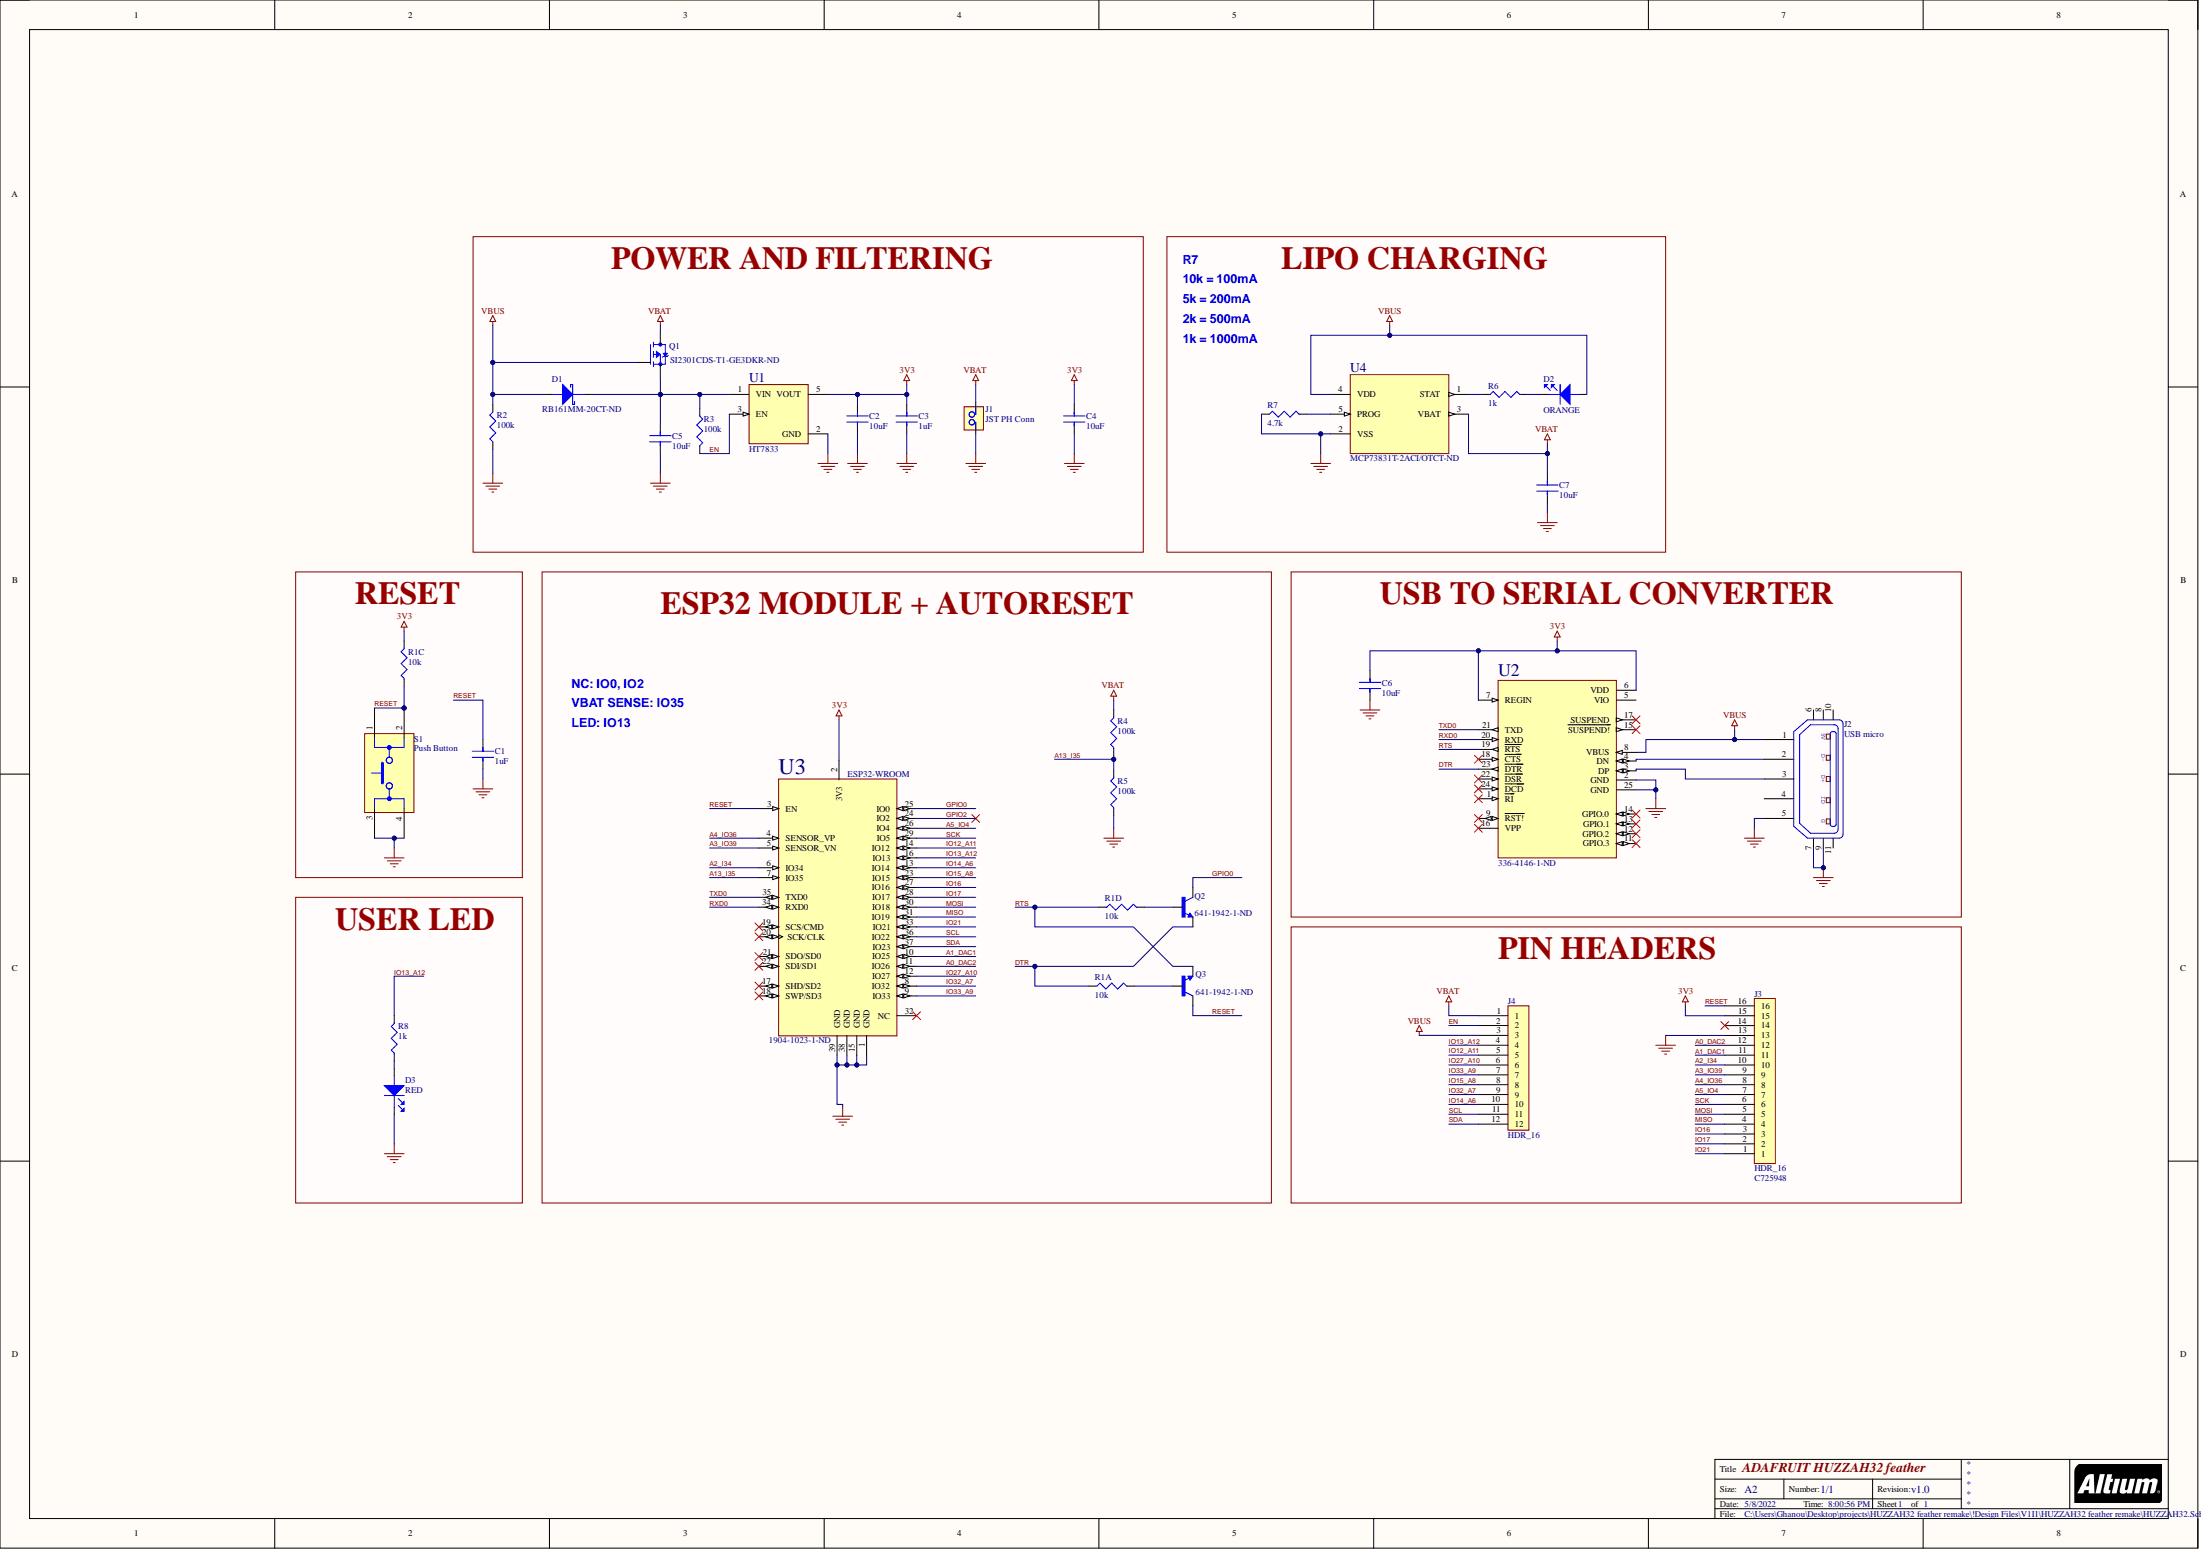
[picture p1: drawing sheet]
# Altium schematic sheet HUZZAH32.SchDoc: ADAFRUIT HUZZAH32 feather
size A2; DocumentNumber: 1/1; Revision: v1.0; SheetNumber: 1; SheetTotal: 1

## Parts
C1  1uF  [Ceramic_0805]
C2  10uF  [Ceramic_0805]
C3  1uF  [Ceramic_0805]
C4  10uF  [Ceramic_0805]
C5  10uF  [Ceramic_0805]
C6  10uF  [Ceramic_0805]
C7  10uF  [Ceramic_0805]
D1  Schottky  [SOD-123F]  (value not drawn)
D2  ORANGE  [LED_0805]
D3  RED  [LED_0805]
J1  JST PH Conn  [JST_PH_CONN_F_SMD]
J2  USB micro  [USB_CONN]
J3  HDR_16  Supplier Part Number 1: C725948  [HDR_16]
J4  HDR_16  [HDR_12]
Q1  P Channel MOSFET  [SOT23-3]  (value not drawn)
Q2  Supplier Part Number 2: 641-1942-1-ND  [SOT23-3]  (hidden comment: BJT)
Q3  Supplier Part Number 2: 641-1942-1-ND  [SOT23-3]  (hidden comment: BJT)
R1  10k  [SMD_4_RES_ARRAY_1206]  (parts A,C,D of 4)
R2  100k  [R_0603]
R3  100k  [R_0603]
R4  100k  [R_0603]
R5  100k  [R_0603]
R6  1k  [R_0603]
R7  4.7k  [R_0603]
R8  1k  [R_0603]
S1  Push Button  [SW_PB_6643]
U1  HT7833  [SOT23-5]
U2  USB to UART converter  [QFN_24]  (value not drawn)
U3  ESP32-WROOM  [ESP32_WROOM_module]
U4  IC BATT Conctroller  [SOT23-5]  (value not drawn)

## Blocks framed on the sheet
POWER AND FILTERING: C2-C5 D1 J1 Q1 R2 R3 U1
LIPO CHARGING: C7 D2 R6 R7 U4
RESET: C1 R1 S1
ESP32 MODULE + AUTORESET: Q2 Q3 R1 R4 R5 U3
USB TO SERIAL CONVERTER: C6 J2 U2
USER LED: D3 R8
PIN HEADERS: J3 J4

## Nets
3V3: C2.2 C3.2 C4.2 C6.1 J3.15 R1.5 U1.5(VOUT) U2.6(VDD) U2.7(REGIN) U3.2(3V3)
GND: C1.1 C2.1 C3.1 C4.1 C5.1 C6.2 C7.1 D3.2(C) J1.1 J2.5(GND) J2.7 J2.9 J3.13 R2.1 R5.1 R7.1 S1.3 S1.4 U1.2(GND) U2.2(GND) U2.25(GND) U3.1(GND) U3.15(GND) U3.38(GND) U3.39(GND) U4.2(VSS)
VBAT: C7.2 J1.2 J4.1 Q1.3(D) R4.2 U4.3(VBAT)
VBUS: D1.1(A) D2.2(Anode) J2.1(VBUS) J4.3 Q1.1(G) R2.2 U2.8(VBUS) U4.4(VDD)
A0_DAC2: J3.12 U3.11(IO26)
A1_DAC1: J3.11 U3.10(IO25)
A2_I34: J3.10 U3.6(IO34)
A3_IO39: J3.9 U3.5(SENSOR_VN)
A4_IO36: J3.8 U3.4(SENSOR_VP)
A5_IO4: J3.7 U3.26(IO4)
A13_I35: R4.1 R5.2 U3.7(IO35)
DTR: Q2.2(E) R1.2 U2.23(~{DTR})
EN: J4.2 R3.2 U1.3(EN)
GPIO0: Q2.3(C) U3.25(IO0)
GPIO2: U3.24(IO2)
IO12_A11: J4.5 U3.14(IO12)
IO13_A12: J4.4 R8.2 U3.16(IO13)
IO14_A6: J4.10 U3.13(IO14)
IO15_A8: J4.8 U3.23(IO15)
IO16: J3.3 U3.27(IO16)
IO17: J3.2 U3.28(IO17)
IO21: J3.1 U3.33(IO21)
IO27_A10: J4.6 U3.12(IO27)
IO32_A7: J4.9 U3.8(IO32)
IO33_A9: J4.7 U3.9(IO33)
MISO: J3.4 U3.31(IO19)
MOSI: J3.5 U3.30(IO18)
RESET: C1.2 J3.16 Q3.3(C) R1.6 S1.1 S1.2 U3.3(EN)
RTS: Q3.2(E) R1.8 U2.19(~{RTS})
RXD0: U2.20(RXD) U3.34(RXD0)
SCK: J3.6 U3.29(IO5)
SCL: J4.11 U3.36(IO22)
SDA: J4.12 U3.37(IO23)
TXD0: U2.21(TXD) U3.35(TXD0)
NetC5_2: C5.2 D1.2(C) Q1.2(S) R3.1 U1.1(VIN)
NetD2_1: D2.1(Cathode) R6.2
NetD3_1: D3.1(A) R8.1
NetJ2_2: J2.2(D-) U2.4(DN)
NetJ2_3: J2.3(D+) U2.3(DP)
NetQ2_1: Q2.1(B) R1.7
NetQ3_1: Q3.1(B) R1.1
NetR6_1: R6.1 U4.1(STAT)
NetR7_2: R7.2 U4.5(PROG)

Not connected (* = marked no-connect by the designer): J2 4(ID) 6 8 10 11; J3 14*; U2 1(~{RI})* 5(VIO) 9(~{RST!})* 11(GPIO.3)* 12(GPIO.2)* 13(GPIO.1)* 14(GPIO.0)* 15(~{SUSPEND!})* 16(VPP)* 17(SUSPEND)* 18(~{CTS})* 22(~{DSR})* 24(~{DCD})*; U3 17(SHD/SD2)* 18(SWP/SD3)* 19(SCS/CMD)* 20(SCK/CLK)* 21(SDO/SD0)* 22(SDI/SD1)* 32(NC)*

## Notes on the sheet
- 10k = 100mA
- R7
- 5k = 200mA
- 2k = 500mA
- 1k = 1000mA
- NC: IO0, IO2
- VBAT SENSE: IO35
- LED: IO13
